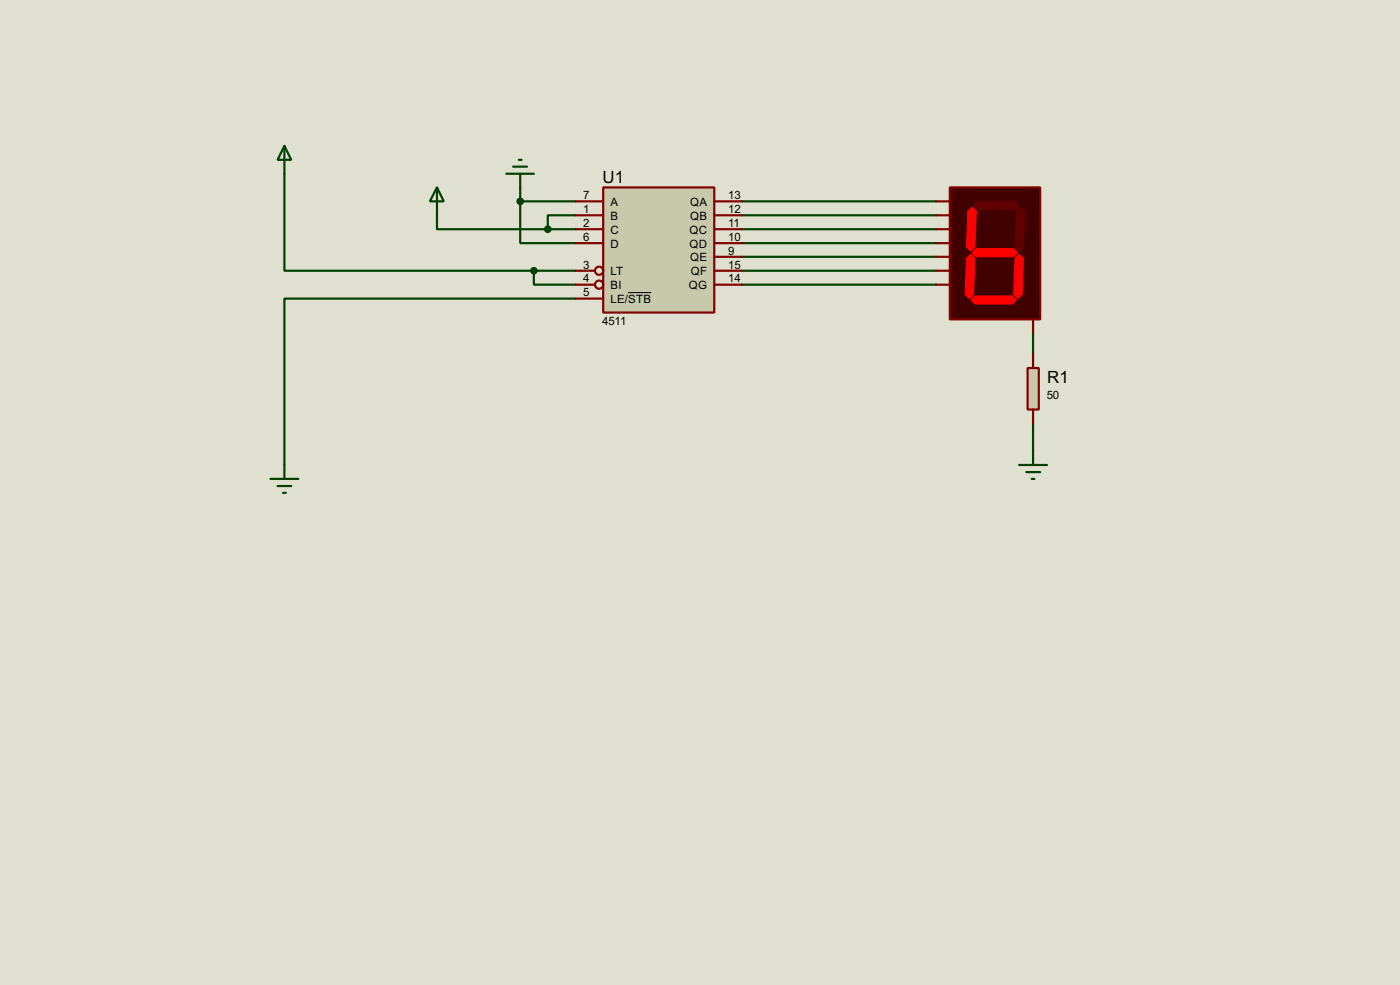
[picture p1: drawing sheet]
<svg xmlns="http://www.w3.org/2000/svg" width="256mm" height="180mm" viewBox="0 0 256 180" stroke-linecap="round" stroke-linejoin="round" font-family="sans-serif">
<path d="M0 0h256.5v180.3h-256.5z" fill="#e0e0d0"/>
<g fill="none" stroke="#004000" stroke-width=".4">
<path d="M52.1 31.8v17.8h45.7M80.1 39.4v2.6h20.3M95.3 36.9v7.6h10.2M95.3 36.9h10.2M95.3 34.3v2.6M105.5 39.4h-5.1v2.6M135.9 36.9h35.6M135.9 39.4h35.6M97.8 49.6v2.5h7.7M97.8 49.6h7.7M100.4 42h5.1M105.5 54.7h-53.4v30.4"/>
<path d="M135.9 42h35.6M135.9 44.5h35.6M135.9 47h35.6M135.9 49.6h35.6M135.9 52.1h35.6M189.3 61v3.8M189.3 77.5v5.1"/>
</g>
<path d="M110.5 34.3h20.4v22.9h-20.4z" fill="#c8c8aa" stroke="#800000" stroke-width=".4"/>
<g fill="none" stroke="#800000" stroke-width=".4">
<path d="M105.5 36.9h5M105.5 39.4h5M130.9 36.9h5M130.9 39.4h5M105.5 42h5M105.5 44.5h5M105.5 49.6h3.5M105.5 52.1h3.5M105.5 54.7h5M130.9 42h5M130.9 44.5h5M130.9 49.6h5"/>
<path d="M130.9 52.1h5M130.9 47h5"/>
<circle cx="109.7" cy="52.1" r=".75"/>
<circle cx="109.7" cy="49.6" r=".75"/>
</g>
<path d="M115.1 53.6h4.2" fill="none" stroke="#000" stroke-width=".18"/>
<path d="M174 34.3h16.6v24.2h-16.6z" fill="#400000" stroke="#800000" stroke-width=".4"/>
<g fill="#600000" stroke="#600000" stroke-width=".18">
<path d="M178.4 37.6l.7-.7h6.9l.7 .7-.7 .8h-6.9z" fill-rule="evenodd"/>
<path d="M186.2 38.7l.8-.8 .8 .8-.3 6.6-.8 .7-.7-.7z" fill-rule="evenodd"/>
</g>
<g fill="#f00" stroke="#f00" stroke-width=".18">
<path d="M186 47.3l.7-.8 .8 .8-.2 6.6-.8 .8-.8-.8z" fill-rule="evenodd"/>
<path d="M178.6 54.2h6.9l.7 .7-.7 .8h-6.9l-.7-.8z" fill-rule="evenodd"/>
<path d="M177.1 47.3l.8-.8 .7 .8-.2 6.6-.8 .8-.8-.8z" fill-rule="evenodd"/>
<path d="M177.3 38.7l.8-.8 .8 .8-.3 6.6-.7 .7-.8-.7z" fill-rule="evenodd"/>
<path d="M178.1 46.3l.8-.8h6.8l.8 .8-.8 .7h-6.8z" fill-rule="evenodd"/>
</g>
<path d="M171.5 36.9h2.5M171.5 39.4h2.5M171.5 42h2.5M171.5 44.5h2.5M171.5 47h2.5M171.5 49.6h2.5M171.5 52.1h2.5M189.3 58.5v2.5" fill="none" stroke="#800000" stroke-width=".4"/>
<path d="M52.1 26.7l1.3 2.6h-2.5zM52.1 26.7v5.1M49.6 87.7h5.1M50.9 89h2.5M51.9 90.2h.5M52.1 85.1v2.6" fill="none" stroke="#004000" stroke-width=".4"/>
<circle cx="97.8" cy="49.6" r=".5" fill="#004000" stroke="#004000" stroke-width=".4"/>
<path d="M188.3 67.4h2v7.6h-2z" fill="#c8c8aa" stroke="#800000" stroke-width=".4"/>
<path d="M189.3 64.8v2.6M189.3 75v2.5" fill="none" stroke="#800000" stroke-width=".4"/>
<path d="M80.1 34.3l1.2 2.6h-2.5zM80.1 34.3v5.1M92.8 31.8h5M94 30.5h2.6M95.1 29.3h.5M95.3 31.8v2.5M186.7 85.1h5.1M188 86.4h2.6M189 87.7h.5M189.3 82.6v2.5" fill="none" stroke="#004000" stroke-width=".4"/>
<g fill="#004000" stroke="#004000" stroke-width=".4">
<circle cx="95.3" cy="36.9" r=".5"/>
<circle cx="100.3" cy="42" r=".5"/>
</g>
<g font-size="3.5">
<text x="110.4" y="33.5">U1</text>
<text x="191.8" y="70.1">R1</text>
</g>
<g font-size="2.4">
<text x="106.9" y="36.5">7</text>
<text x="106.9" y="39">1</text>
<text x="106.9" y="41.6">2</text>
<text x="111.8" y="37.7">A</text>
<text x="111.8" y="40.2">B</text>
<text x="126.4" y="37.7">QA</text>
<text x="126.4" y="40.2">QB</text>
<text x="133.4" y="36.5">13</text>
<text x="133.4" y="39">12</text>
<text x="133.4" y="41.6">11</text>
<text x="106.9" y="44.1">6</text>
<text x="111.8" y="42.7">C</text>
<text x="111.8" y="45.3">D</text>
<text x="126.3" y="42.7">QC</text>
<text x="126.3" y="45.3">QD</text>
<text x="126.4" y="47.8">QE</text>
<text x="133.4" y="44.1">10</text>
<text x="133.4" y="46.6">9</text>
<text x="106.9" y="49.2">3</text>
<text x="106.9" y="51.7">4</text>
<text x="111.8" y="50.4">LT</text>
<text x="111.8" y="52.9">BI</text>
<text x="126.2" y="52.9">QG</text>
<text x="126.5" y="50.4">QF</text>
<text x="133.4" y="49.2">15</text>
<text x="133.4" y="51.7">14</text>
<text x="106.9" y="54.3">5</text>
<text x="110.3" y="59.4">4511</text>
<text x="111.8" y="55.4">LE/STB</text>
<text x="191.8" y="73">50</text>
</g>
</svg>
